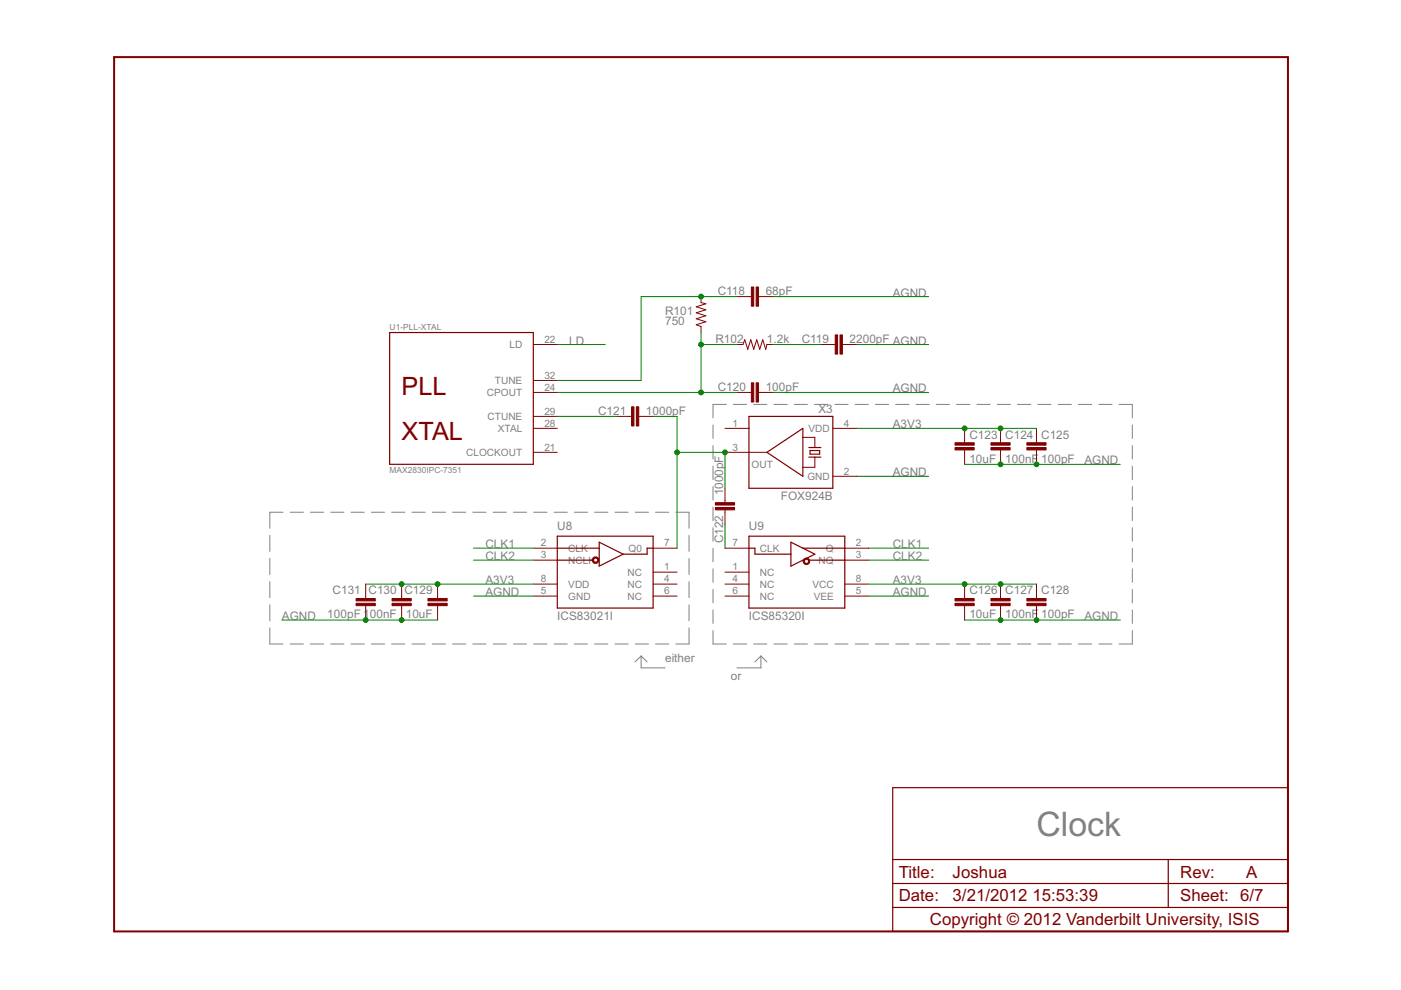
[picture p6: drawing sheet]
<svg xmlns="http://www.w3.org/2000/svg" width="297mm" height="210mm" viewBox="0 0 297 210" stroke-linecap="round" stroke-linejoin="round" font-family="sans-serif">
<g fill="none" stroke="#808080" stroke-width=".21">
<path d="M151.2 90.1v2.9M151.2 94.5v2.8M151.2 98.8v2.9M154 85.7h-2.8v2.9M155.5 85.7h2.8M159.8 85.7h2.8M164.1 85.7h2.8M168.4 85.7h2.8M172.7 85.7h2.8M177 85.7h2.8M181.3 85.7h2.8M185.6 85.7h2.8"/>
<path d="M189.9 85.7h2.8M194.2 85.7h2.8M198.5 85.7h2.8M202.8 85.7h2.8M207.1 85.7h2.8M211.4 85.7h2.8M215.7 85.7h2.8M220 85.7h2.8M224.3 85.7h2.9M228.6 85.7h2.9M233 85.7h2.8M237.3 85.7h2.8v2.9"/>
<path d="M240.1 90.1v2.9M240.1 94.5v2.8M240.1 98.8v2.9M57.2 113.5v3.4M57.2 118.4v3.4M60 108.6h-2.8v3.4M61.5 108.6h2.8M65.8 108.6h2.8M70.1 108.6h2.8M74.4 108.6h2.8M78.7 108.6h2.8M83 108.6h2.8"/>
<path d="M87.3 108.6h2.8M91.7 108.6h2.7M95.9 108.6h2.8M100.2 108.6h2.9M104.6 108.6h2.8M108.9 108.6h2.8M113.2 108.6h2.8M117.5 108.6h2.8M121.8 108.6h2.8M126.1 108.6h2.8M130.4 108.6h2.8M134.7 108.6h2.8"/>
<path d="M139 108.6h2.8M143.3 108.6h2.8v3.4M146.1 113.5v3.4M146.1 118.4v3.4M151.2 103.2v2.8M151.2 107.5v2.9M151.2 111.9v2.8M151.2 116.2v2.9M240.1 103.2v2.8M240.1 107.5v2.9M240.1 111.9v2.8M240.1 116.2v2.9"/>
<path d="M57.2 133.1v3.4h2.8M57.2 123.3v3.4M57.2 128.2v3.4M61.5 136.5h2.8M65.8 136.5h2.8M70.1 136.5h2.8M74.4 136.5h2.8M78.7 136.5h2.8M83 136.5h2.8M87.3 136.5h2.8M91.7 136.5h2.7M95.9 136.5h2.8"/>
<path d="M100.2 136.5h2.9M104.6 136.5h2.8M108.9 136.5h2.8M113.2 136.5h2.8M117.5 136.5h2.8M121.8 136.5h2.8M126.1 136.5h2.8M130.4 136.5h2.8M134.7 136.5h2.8M135.9 139.1v2.5h5.1M135.9 139.1l-1.2 1.2M135.9 139.1l1.3 1.2"/>
<path d="M139 136.5h2.8M146.1 123.3v3.4M146.1 128.2v3.4M146.1 133.1v3.4h-2.8M151.2 133.7v2.8h2.8M151.2 120.6v2.9M151.2 125v2.8M151.2 129.3v2.9M155.5 136.5h2.8M159.8 136.5h2.8M161.3 139.1v2.5h-5M161.3 139.1l-1.2 1.2"/>
<path d="M161.3 139.1l1.3 1.2M164.1 136.5h2.8M168.4 136.5h2.8M172.7 136.5h2.8M177 136.5h2.8M181.3 136.5h2.8M185.6 136.5h2.8M189.9 136.5h2.8M194.2 136.5h2.8M198.5 136.5h2.8M202.8 136.5h2.8M207.1 136.5h2.8"/>
<path d="M211.4 136.5h2.8M215.7 136.5h2.8M220 136.5h2.8M224.3 136.5h2.9M228.6 136.5h2.9M233 136.5h2.8M240.1 133.7v2.8h-2.8M240.1 120.6v2.9M240.1 125v2.8M240.1 129.3v2.9"/>
</g>
<path d="M24.2 12.1h248.9v185.4h-248.9z" fill="none" stroke="#800000" stroke-width=".42"/>
<g fill="none" stroke="#800000" stroke-width=".25">
<path d="M82.6 70.5h30.5v27.9h-30.5zM158.8 88.3h17.8v15.2h-17.8zM162.6 95.9l7.6-5.1v10.2zM171.5 96.9h2.5M171.5 94.9h2.5M171.7 95.5h2.1v.8h-2.1zM118.2 113.7h20.3v15.2h-20.3zM118.2 116.2h8.8M118.2 118.8h7.6M127 115l5.1 2.5-5.1 2.5zM138.5 116.2h-1.3v1.3h-5.1M158.8 113.7h20.3v15.2h-20.3z"/>
<path d="M158.8 116.2h1.3v1.3h7.6M167.7 115l5.1 2.5-5.1 2.5zM170.2 116.2h8.9M171.5 118.8h7.6M189.3 167h83.8v30.5h-83.8zM189.3 192.4h83.8M189.3 187.3h83.8M189.3 182.2h83.8M247.7 182.2v10.2"/>
</g>
<g fill="none" stroke="#800000" stroke-width=".21">
<path d="M113.1 73h5.1M148.6 62.9v1.3l1 .2-2 .6 2 .7-2 .6 2 .7-2 .6 2 .6-2 .7 1 .3v1.3M156.3 73h1.2l.4-1 .6 2.1 .7-2.1 .6 2.1 .6-2.1 .7 2.1 .6-2.1 .6 2.1 .3-1.1h1.3M156.3 62.9h3M160.8 62.9h3.1M174 73h3.1M178.6 73h3.1M113.1 95.9h5.1M113.1 83.2h5.1M113.1 80.7h5.1M113.1 88.3h5.1M113.1 90.8h5.1"/>
<path d="M130.9 88.3h3M135.4 88.3h3.1M153.7 95.9h8.9M153.7 90.8h5.1M156.3 83.2h3M160.8 83.2h3.1M170.2 92.7h2.6v2.2M172.8 96.9v2.2h-2.6M176.6 90.8h5.1M204.5 90.8v3.1M204.5 95.4v3M212.1 90.8v3.1"/>
<path d="M212.1 95.4v3M219.8 90.8v3.1M219.8 95.4v3M113.1 116.2h5.1M113.1 118.8h5.1M138.5 116.2h5.1M153.7 116.2h5.1M153.7 103.5v3.1M153.7 108.1v3M176.6 101h5.1M179.1 116.2h5.1M179.1 118.8h5.1"/>
<path d="M77.5 123.8v3.1M77.5 128.4v3.1M85.2 123.8v3.1M85.2 128.4v3.1M92.8 123.8v3.1M92.8 128.4v3.1M113.1 123.8h5.1M113.1 126.4h5.1M138.5 121.3h5.1M138.5 123.8h5.1M138.5 126.4h5.1M153.7 121.3h5.1"/>
<path d="M153.7 123.8h5.1M153.7 126.4h5.1M179.1 123.8h5.1M179.1 126.4h5.1M204.5 123.8v3.1M204.5 128.4v3.1M212.1 123.8v3.1M212.1 128.4v3.1M219.8 123.8v3.1M219.8 128.4v3.1"/>
</g>
<g fill="#800000" stroke="#800000" stroke-width=".21">
<path d="M160.3 60.9h.5v4h-.5z"/>
<path d="M159.3 60.9h.5v4h-.5z"/>
<path d="M178.1 71h.5v4.1h-.5z"/>
<path d="M177.1 71h.5v4.1h-.5z"/>
<path d="M160.3 81.2h.5v4h-.5z"/>
<path d="M159.3 81.2h.5v4h-.5z"/>
<path d="M134.9 86.3h.5v4h-.5z"/>
<path d="M133.9 86.3h.5v4h-.5z"/>
<path d="M151.7 106.6h4v.5h-4z"/>
<path d="M151.7 107.6h4v.5h-4z"/>
<path d="M83.1 127.9h4.1v.5h-4.1z"/>
<path d="M83.1 126.9h4.1v.5h-4.1z"/>
<path d="M75.5 127.9h4.1v.5h-4.1z"/>
<path d="M75.5 126.9h4.1v.5h-4.1z"/>
<path d="M90.7 127.9h4.1v.5h-4.1z"/>
<path d="M90.7 126.9h4.1v.5h-4.1z"/>
<path d="M210.1 127.9h4.1v.5h-4.1z"/>
<path d="M210.1 126.9h4.1v.5h-4.1z"/>
<path d="M217.7 127.9h4.1v.5h-4.1z"/>
<path d="M217.7 126.9h4.1v.5h-4.1z"/>
<path d="M202.5 127.9h4v.5h-4z"/>
<path d="M202.5 126.9h4v.5h-4z"/>
<path d="M210.1 94.9h4.1v.5h-4.1z"/>
<path d="M210.1 93.9h4.1v.5h-4.1z"/>
<path d="M217.7 94.9h4.1v.5h-4.1z"/>
<path d="M217.7 93.9h4.1v.5h-4.1z"/>
<path d="M202.5 94.9h4v.5h-4z"/>
<path d="M202.5 93.9h4v.5h-4z"/>
</g>
<g fill="#800000" stroke="#800000" stroke-width=".21">
<path d="M125.8 118.3a.69 .69 0 0 1 1.1 .1 .69 .69 0 0 1-.4 1 .69 .69 0 0 1-.9-.6h.3a.44 .44 0 0 1 .6-.4 .44 .44 0 0 1 .1 .7 .44 .44 0 0 1-.7-.2v-.1h-.3z" fill-rule="evenodd"/>
<path d="M170.5 118.6a.69 .69 0 0 1 1.1 .1 .69 .69 0 0 1-.4 1 .69 .69 0 0 1-.9-.7h.2a.45 .45 0 0 1 .6-.5 .45 .45 0 0 1 .2 .8 .45 .45 0 0 1-.7-.1l-.1-.2h-.2z" fill-rule="evenodd"/>
</g>
<g fill="none" stroke="#008000" stroke-width=".21">
<path d="M118.2 73h10.1M148.6 73h7.7M148.6 70.5v12.7M156.3 62.9h-20.4v17.8h-17.7M163.9 62.9h33M163.9 73h10.1M181.7 73h15.2M118.2 83.2h38.1M118.2 88.3h12.7M138.5 88.3h5.1v27.9M143.6 95.9h10.1v7.6M163.9 83.2h33"/>
<path d="M181.7 90.8h38.1M204.5 98.4h33M100.4 116.2h12.7M100.4 118.8h12.7M153.7 111.1v5.1M181.7 101h15.2M184.2 116.2h12.7M184.2 118.8h12.7M59.8 131.5h33M77.5 123.8h35.6M100.4 126.4h12.7M184.2 126.4h12.7"/>
<path d="M184.2 123.8h35.6M204.5 131.5h33"/>
</g>
<g fill="#008000" stroke="#008000" stroke-width=".21">
<circle cx="212.1" cy="98.4" r=".51"/>
<circle cx="219.8" cy="98.4" r=".51"/>
<circle cx="212.1" cy="131.5" r=".51"/>
<circle cx="219.8" cy="131.5" r=".51"/>
<circle cx="85.2" cy="131.5" r=".51"/>
<circle cx="77.5" cy="131.5" r=".51"/>
<circle cx="212.1" cy="90.8" r=".51"/>
<circle cx="204.5" cy="90.8" r=".51"/>
<circle cx="212.1" cy="123.8" r=".51"/>
<circle cx="204.5" cy="123.8" r=".51"/>
<circle cx="85.2" cy="123.8" r=".51"/>
<circle cx="92.8" cy="123.8" r=".51"/>
<circle cx="148.6" cy="62.9" r=".51"/>
<circle cx="148.6" cy="83.2" r=".51"/>
<circle cx="148.6" cy="73" r=".51"/>
<circle cx="143.6" cy="95.9" r=".51"/>
<circle cx="153.7" cy="95.9" r=".51"/>
</g>
<text font-size="8" fill="#808080" x="219.7" y="177.2">Clock</text>
<g font-size="6" fill="#800000">
<text x="85.1" y="83.8">PLL</text>
<text x="85.1" y="93.4">XTAL</text>
</g>
<g font-size="4" fill="#800000">
<text x="190.5" y="191.1">Date:</text>
<text x="190.5" y="186.1">Title:</text>
<text x="202" y="191.1">3/21/2012</text>
<text x="202" y="186.1">Joshua</text>
<text x="218.9" y="191.1">15:53:39</text>
<text x="250.2" y="191.1">Sheet: 6/7</text>
<text x="250.2" y="186.1">Rev:</text>
<text x="264.2" y="186.1">A</text>
<text x="197.1" y="196.2">Copyright © 2012 Vanderbilt University, ISIS</text>
</g>
<g font-size="2.8" fill="#808080">
<text x="152.2" y="62.5">C118</text>
<text x="162.4" y="62.5">68pF</text>
<text x="189.3" y="62.9">AGND</text>
<text x="141" y="68.9">750</text>
<text x="141" y="66.7">R101</text>
<text x="120.7" y="73">LD</text>
<text x="151.7" y="72.8">R102</text>
<text x="162.6" y="72.7">1.2k</text>
<text x="170" y="72.7">C119</text>
<text x="180.1" y="72.7">2200pF AGND</text>
<text x="152.2" y="82.8">C120</text>
<text x="162.4" y="82.8">100pF</text>
<text x="189.3" y="83.2">AGND</text>
<text x="126.8" y="87.9">C121</text>
<text x="137" y="87.9">1000pF</text>
<text x="173.5" y="87.6">X3</text>
<text x="189.3" y="90.8">A3V3</text>
<text x="205.5" y="93">C123</text>
<text x="213.1" y="93">C124</text>
<text x="220.8" y="93">C125</text>
<text x="189.3" y="101">AGND</text>
<text x="205.5" y="98.1">10uF</text>
<text x="213.1" y="98.1">100nF</text>
<text x="220.8" y="98.1">100pF</text>
<text x="229.9" y="98.4">AGND</text>
<text x="153.3" y="105" transform="rotate(-90 153.3 105)">1000pF</text>
<text x="165.6" y="106.1">FOX924B</text>
<text x="118.2" y="112.4">U8</text>
<text x="158.8" y="112.4">U9</text>
<text x="102.9" y="116.2">CLK1</text>
<text x="102.9" y="118.8">CLK2</text>
<text x="153.3" y="115.2" transform="rotate(-90 153.3 115.2)">C122</text>
<text x="189.3" y="116.2">CLK1</text>
<text x="189.3" y="118.8">CLK2</text>
<text x="70.5" y="126">C131</text>
<text x="78.1" y="126">C130</text>
<text x="85.8" y="126">C129</text>
<text x="102.9" y="123.8">A3V3</text>
<text x="189.3" y="123.8">A3V3</text>
<text x="205.5" y="126">C126</text>
<text x="213.1" y="126">C127</text>
<text x="220.8" y="126">C128</text>
<text x="59.7" y="131.5">AGND</text>
<text x="69.4" y="131.1">100pF 100nF</text>
<text x="86" y="131.1">10uF</text>
<text x="102.9" y="126.4">AGND</text>
<text x="118.2" y="131.5">ICS83021I</text>
<text x="158.8" y="131.5">ICS85320I</text>
<text x="189.3" y="126.4">AGND</text>
<text x="205.5" y="131.1">10uF</text>
<text x="213.1" y="131.1">100nF</text>
<text x="220.8" y="131.1">100pF</text>
<text x="229.9" y="131.5">AGND</text>
<text x="141" y="140.3">either</text>
<text x="155" y="144.2">or</text>
</g>
<g font-size="2.4" fill="#808080">
<text x="108" y="73.8">LD</text>
<text x="115.4" y="72.7">22</text>
<text x="103.3" y="84">CPOUT</text>
<text x="104.9" y="81.4">TUNE</text>
<text x="115.4" y="82.9">24</text>
<text x="115.4" y="80.3">32</text>
<text x="103.4" y="89">CTUNE</text>
<text x="115.4" y="87.9">29</text>
<text x="105.6" y="91.6">XTAL</text>
<text x="115.4" y="95.5">21</text>
<text x="115.4" y="90.5">28</text>
<text x="155.3" y="95.5">3</text>
<text x="155.3" y="90.5">1</text>
<text x="171.4" y="91.6">VDD</text>
<text x="178.9" y="90.5">4</text>
<text x="98.8" y="96.7">CLOCKOUT</text>
<text x="159.3" y="99.2">OUT</text>
<text x="171.2" y="101.7">GND</text>
<text x="178.9" y="100.6">2</text>
<text x="114.6" y="115.9">2</text>
<text x="114.6" y="118.4">3</text>
<text x="120.5" y="117">CLK</text>
<text x="120.5" y="119.5">NCLK</text>
<text x="133.3" y="117">Q0</text>
<text x="140.8" y="115.9">7</text>
<text x="155.3" y="115.9">7</text>
<text x="161.1" y="117">CLK</text>
<text x="173.6" y="119.5">NQ</text>
<text x="175.1" y="117">Q</text>
<text x="181.4" y="115.9">2</text>
<text x="181.4" y="118.4">3</text>
<text x="114.6" y="123.5">8</text>
<text x="120.5" y="124.6">VDD</text>
<text x="133.1" y="122.1">NC</text>
<text x="133.1" y="124.6">NC</text>
<text x="140.8" y="120.9">1</text>
<text x="140.8" y="123.5">4</text>
<text x="155.3" y="120.9">1</text>
<text x="155.3" y="123.5">4</text>
<text x="161.1" y="122.1">NC</text>
<text x="161.1" y="124.6">NC</text>
<text x="172.3" y="124.6">VCC</text>
<text x="181.4" y="123.5">8</text>
<text x="114.6" y="126">5</text>
<text x="120.5" y="127.1">GND</text>
<text x="133.1" y="127.1">NC</text>
<text x="140.8" y="126">6</text>
<text x="155.3" y="126">6</text>
<text x="161.1" y="127.1">NC</text>
<text x="172.5" y="127.1">VEE</text>
<text x="181.4" y="126">5</text>
</g>
<g font-size="2" fill="#808080">
<text x="82.6" y="69.9">U1-PLL-XTAL</text>
<text x="82.6" y="100.3">MAX2830IPC-7351</text>
</g>
</svg>
